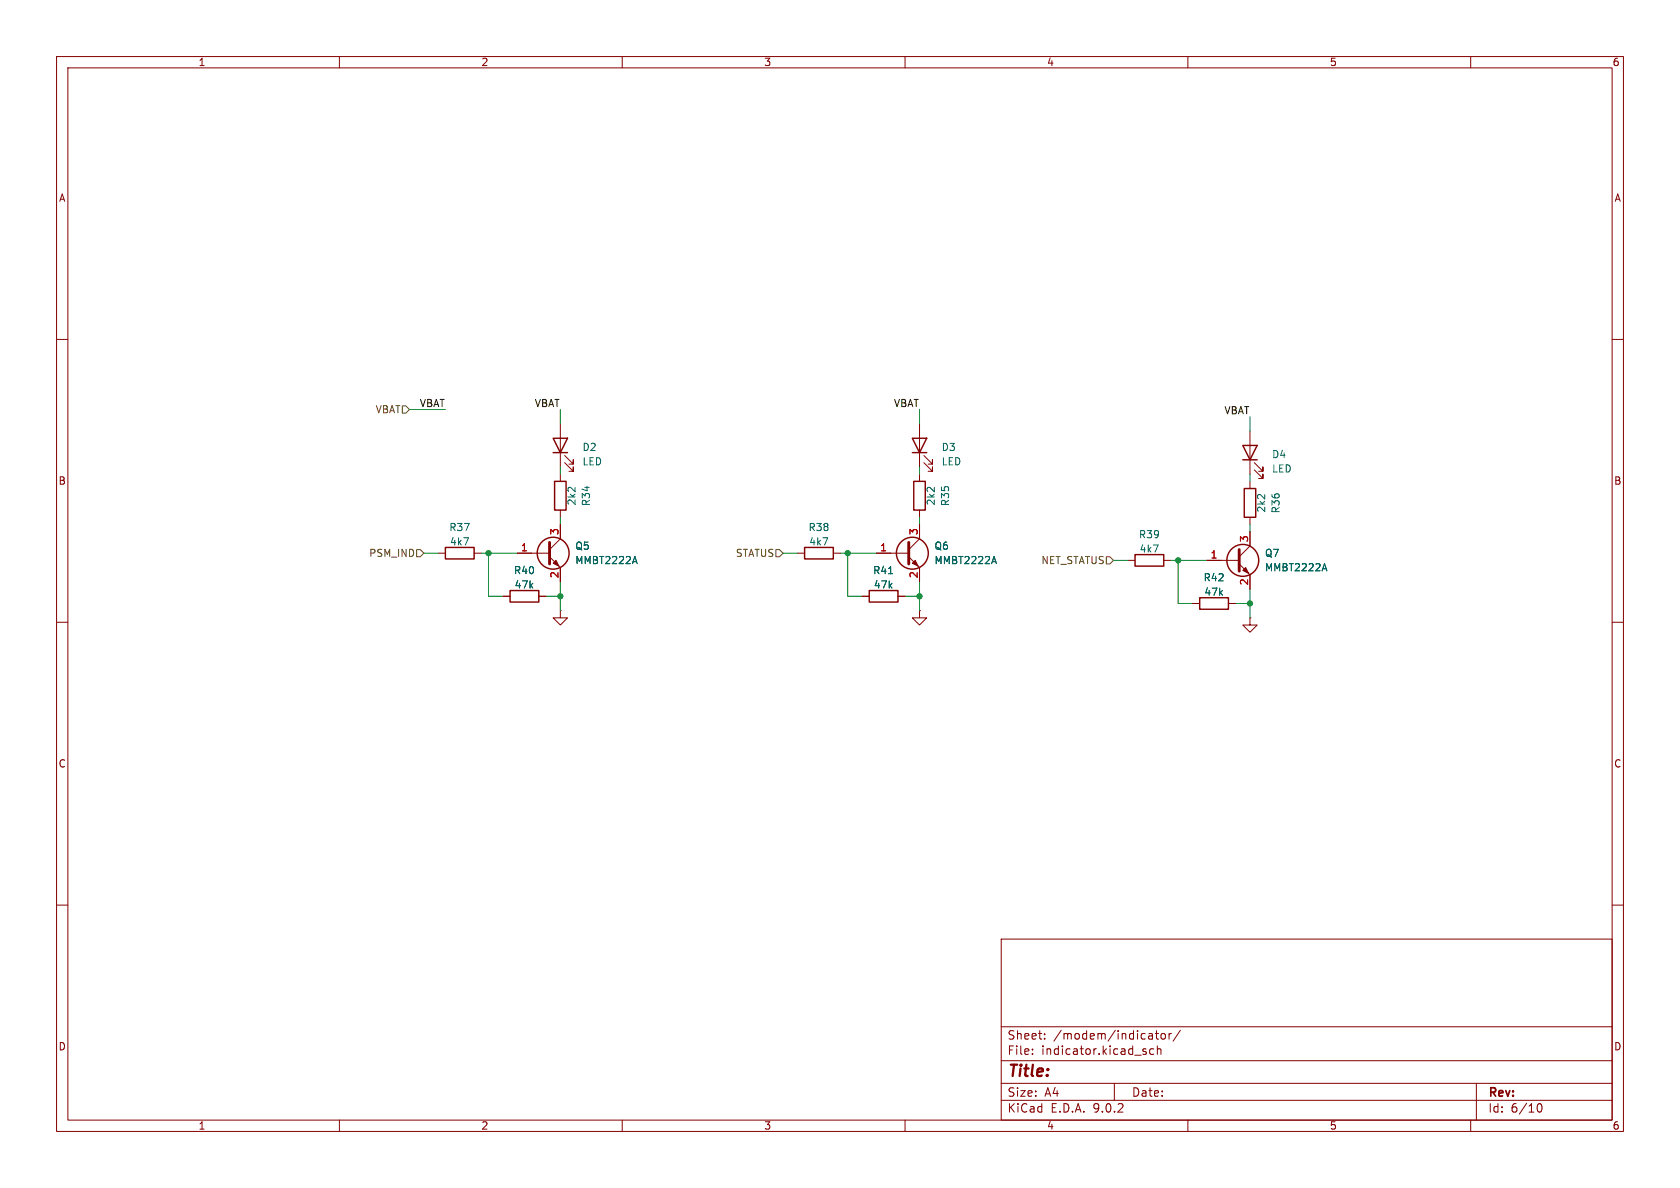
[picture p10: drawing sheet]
<svg xmlns="http://www.w3.org/2000/svg" width="297mm" height="210mm" viewBox="0 0 297 210" stroke-linecap="round" stroke-linejoin="round" font-family="sans-serif">
<g fill="none" stroke="#840000" stroke-width=".18">
<path d="M10 10h277v190h-277zM12 12h273v186h-273zM60 10v2M110 10v2M160 10v2M210 10v2M260 10v2M10 60h2M99.1 74.9v7.7M162.6 74.9v7.7M221 76.2v7.6M285 60h2"/>
<path d="M77.5 97.8h1.2M83.8 97.8h1.3M91.4 97.8h5.8M97.2 98.4l1.9 1.9v2.6M99.1 83.8v1.3M99.1 90.2v1.2M99.1 92.7v2.6l-1.9 1.9M99.8 81.8l1.5 1.5v-.7v.7h-.7M99.8 80.5l1.5 1.5v-.7v.7h-.7M141 97.8h1.2M147.3 97.8h1.3M154.9 97.8h5.8"/>
<path d="M160.7 98.4l1.9 1.9v2.6M162.6 92.7v2.6l-1.9 1.9M162.6 83.8v1.3M162.6 90.2v1.2M163.3 81.8l1.5 1.5v-.7v.7h-.7M163.3 80.5l1.5 1.5v-.7v.7h-.7M199.4 99.1h1.3M205.7 99.1h1.3M213.4 99.1h5.7M219.1 99.7l1.9 1.9v2.5M221 85.1v1.3M221 91.4v1.3"/>
<path d="M221 94v2.5l-1.9 1.9M221.7 83.1l1.6 1.5v-.8v.8h-.8M221.7 81.8l1.6 1.5v-.7v.7h-.8M10 110h2M88.9 105.4h1.3M95.2 105.4h1.3M99.1 108v1.2h1.2l-1.2 1.3-1.3-1.3h1.3M99.1 108h.1M152.4 105.4h1.3M158.7 105.4h1.3M162.6 108v1.2h1.2l-1.2 1.3-1.3-1.3h1.3M162.6 108h.1"/>
<path d="M210.8 106.7h1.3M217.2 106.7h1.2M221 109.2v1.3h1.2l-1.2 1.3-1.3-1.3h1.3M221 109.2h.1M285 110h2M10 160h2M177 166h108v32h-108zM285 160h2M60 198v2M110 198v2M160 198v2M177 194.5h108"/>
<path d="M177 191.5h108M177 187.5h108M177 181.5h108M182.5 186.3v.1M182.5 185.5v.1M184.7 183.6v.1M184.7 182.8v.1M197 191.5v3M202.2 185.9l.4 .1 .1 .2-.2 .2h-.3M202.2 185.4l.4 .1M203.5 182.7l.2 .2v.8M203.7 183.6l-.5 .1"/>
<path d="M203.7 183.1h-.5M204 185.5l-.5-.1-.3 .3v.4l.2 .2h.6M204.2 182.7h.6M204.5 182.2v1.3l.3 .2M204.6 185.5l.2-.1 .4 .1v.9M204.6 184.9v1.5M205.4 182.8l.3-.1 .3 .3v.4l-.3 .3-.3-.1-.2-.2v-.4zM206.7 182.7v1M207.1 182.7l-.3 .1-.1 .2M208.7 182.1l-1.3 2M210 198v2M260 198v2"/>
<path d="M261 191.5v6.5M271.7 195.7l.2-.5 .2-.1a.81 .81 0 0 1 .6 .6 .81 .81 0 0 1-.3 .8h-.4l-.3-.5"/>
</g>
<path d="M97.2 95.9v3.8M160.7 95.9v3.8M219.1 97.2v3.8" fill="none" stroke="#840000" stroke-width=".51"/>
<g fill="none" stroke="#840000" stroke-width=".25">
<path d="M97.8 77.5h2.5l-1.2 2.5zM161.3 77.5h2.5l-1.2 2.5zM219.7 78.7h2.5l-1.2 2.6zM78.7 96.8h5.1v2h-5.1zM97.8 80h2.5M98 85.1h2.1v5.1h-2.1zM142.2 96.8h5.1v2h-5.1zM161.3 80h2.5M161.5 85.1h2.1v5.1h-2.1zM200.7 98h5v2.1h-5zM219.7 81.3h2.5M220 86.4h2v5h-2z"/>
<path d="M90.2 104.4h5v2h-5zM153.7 104.4h5v2h-5zM212.1 105.7h5.1v2h-5.1z"/>
<circle cx="97.8" cy="97.8" r="2.82"/>
<circle cx="161.3" cy="97.8" r="2.82"/>
<circle cx="219.7" cy="99.1" r="2.82"/>
</g>
<g fill="#840000" stroke="#840000" stroke-width=".18">
<path d="M161.8 99.1l.5 1-1-.5z"/>
<path d="M219.7 100.8l.5-.5 .5 1z"/>
<path d="M97.8 99.6l.5-.5 .5 1z"/>
</g>
<path d="M111.9 99.3h.6M112.2 98.4l.5 1.2M175.4 99.3h.6M175.7 98.4l.5 1.2M234.2 99.6l.4 1.3M157.1 101.4h.7M233.9 100.5h.6" fill="none" stroke="#006464" stroke-width=".18"/>
<path d="M71.1 71.8h.7l.6 .6-.6 .6h-.7zM73.7 97.2h.6l.6 .6-.6 .6h-.6zM137.2 97.2h.6l.6 .6-.6 .6h-.6zM195.6 98.4h.6l.6 .7-.6 .6h-.6z" fill="none" stroke="#725600" stroke-width=".18"/>
<g fill="none" stroke="#009600" stroke-width=".18">
<path d="M72.4 72.4h6.3M99.1 72.4v2.5M162.6 72.4v2.5M221 73.7v2.5M74.9 97.8h2.6M85.1 97.8h6.3M86.4 97.8v7.6h2.5M99.1 82.6v1.2M99.1 91.4v1.3M138.4 97.8h2.6M148.6 97.8h6.3M149.9 97.8v7.6h2.5"/>
<path d="M162.6 82.6v1.2M162.6 91.4v1.3M196.8 99.1h2.6M207 99.1h6.4M208.3 99.1v7.6h2.5M221 83.8v1.3M221 92.7v1.3M96.5 105.4h2.6M99.1 102.9v5.1M160 105.4h2.6M162.6 102.9v5.1M218.4 106.7h2.6"/>
<path d="M221 104.1v5.1"/>
</g>
<g fill="#009600" stroke="#009600" stroke-width=".18">
<circle cx="208.3" cy="99.1" r=".46"/>
<circle cx="162.6" cy="105.4" r=".46"/>
<circle cx="149.9" cy="97.8" r=".46"/>
<circle cx="221" cy="106.7" r=".46"/>
<circle cx="86.4" cy="97.8" r=".46"/>
<circle cx="99.1" cy="105.4" r=".46"/>
</g>
<text font-size="2.8" fill="#840000" x="178" y="190.9">Title:</text>
<g font-size="2.1" fill="#840000">
<text x="178" y="184">Sheet:</text>
<text x="186.2" y="184">/modem/indicator/</text>
<text x="178" y="186.7">File:</text>
<text x="184.1" y="186.7">indicator.kicad_sch</text>
<text x="178" y="196.9">KiCad</text>
<text x="178" y="194.1">Size:</text>
<text x="184.7" y="194.1">A4</text>
<text x="185.7" y="196.9">E.D.A.</text>
<text x="193.3" y="196.9">9.0.2</text>
<text x="200" y="194.1">Date:</text>
<text x="263" y="194.3">Rev:</text>
<text x="263" y="196.9">Id:</text>
<text x="267.1" y="196.9">6/10</text>
</g>
<g font-size="1.8" fill="#840000">
<text x="35" y="11.9">1</text>
<text x="85" y="11.9">2</text>
<text x="135" y="11.9">3</text>
<text x="185" y="11.9">4</text>
<text x="235" y="11.9">5</text>
<text x="285" y="11.9">6</text>
<text x="10.3" y="35.9">A</text>
<text x="285.3" y="35.9">A</text>
<text x="10.3" y="85.9">B</text>
<text x="285.3" y="85.9">B</text>
<text x="10.3" y="135.9">C</text>
<text x="285.3" y="135.9">C</text>
<text x="10.3" y="185.9">D</text>
<text x="285.3" y="185.9">D</text>
<text x="35" y="199.9">1</text>
<text x="85" y="199.9">2</text>
<text x="135" y="199.9">3</text>
<text x="185" y="199.9">4</text>
<text x="235" y="199.9">5</text>
<text x="285" y="199.9">6</text>
</g>
<g font-size="1.8" fill="#725600">
<text x="66.3" y="73.3">VBAT</text>
<text x="65.2" y="98.7">PSM_IND</text>
<text x="130" y="98.7">STATUS</text>
<text x="184" y="99.9">NET_STATUS</text>
</g>
<g font-size="1.8" fill="#0f0f0f">
<text x="74.1" y="72">VBAT</text>
<text x="94.4" y="72">VBAT</text>
<text x="157.9" y="72">VBAT</text>
<text x="216.4" y="73.3">VBAT</text>
</g>
<g font-size="1.8" fill="#006464">
<text x="102.9" y="79.9">D2</text>
<text x="102.9" y="82.5">LED</text>
<text x="166.4" y="79.9">D3</text>
<text x="166.4" y="82.5">LED</text>
<text x="224.8" y="81.2">D4</text>
<text x="224.8" y="83.7">LED</text>
<text x="102" y="89.5" transform="rotate(-90 102 89.5)">2k2</text>
<text x="104.5" y="89.6" transform="rotate(-90 104.5 89.6)">R34</text>
<text x="165.5" y="89.5" transform="rotate(-90 165.5 89.5)">2k2</text>
<text x="168" y="89.6" transform="rotate(-90 168 89.6)">R35</text>
<text x="79.3" y="94.1">R37</text>
<text x="142.8" y="94.1">R38</text>
<text x="201.3" y="95.4">R39</text>
<text x="223.9" y="90.7" transform="rotate(-90 223.9 90.7)">2k2</text>
<text x="226.4" y="90.8" transform="rotate(-90 226.4 90.8)">R36</text>
<text x="79.5" y="96.6">4k7</text>
<text x="90.8" y="101.7">R40</text>
<text x="101.6" y="97.4">Q5</text>
<text x="101.6" y="99.9">MMBT2222A</text>
<text x="143" y="96.6">4k7</text>
<text x="154.3" y="101.7">R41</text>
<text x="165.1" y="97.4">Q6</text>
<text x="165.1" y="99.9">MMBT2222A</text>
<text x="201.4" y="97.9">4k7</text>
<text x="223.5" y="98.7">Q7</text>
<text x="223.5" y="101.2">MMBT2222A</text>
<text x="90.9" y="104.2">47k</text>
<text x="154.4" y="104.2">47k</text>
<text x="212.7" y="103">R42</text>
<text x="212.8" y="105.5">47k</text>
</g>
<g font-size="1.8" fill="#a90000">
<text x="98.8" y="94.7" transform="rotate(-90 98.8 94.7)">3</text>
<text x="162.3" y="94.7" transform="rotate(-90 162.3 94.7)">3</text>
<text x="220.7" y="96" transform="rotate(-90 220.7 96)">3</text>
<text x="92" y="97.5">1</text>
<text x="155.5" y="97.5">1</text>
<text x="213.9" y="98.8">1</text>
<text x="98.8" y="102.3" transform="rotate(-90 98.8 102.3)">2</text>
<text x="162.3" y="102.3" transform="rotate(-90 162.3 102.3)">2</text>
<text x="220.7" y="103.6" transform="rotate(-90 220.7 103.6)">2</text>
</g>
</svg>
